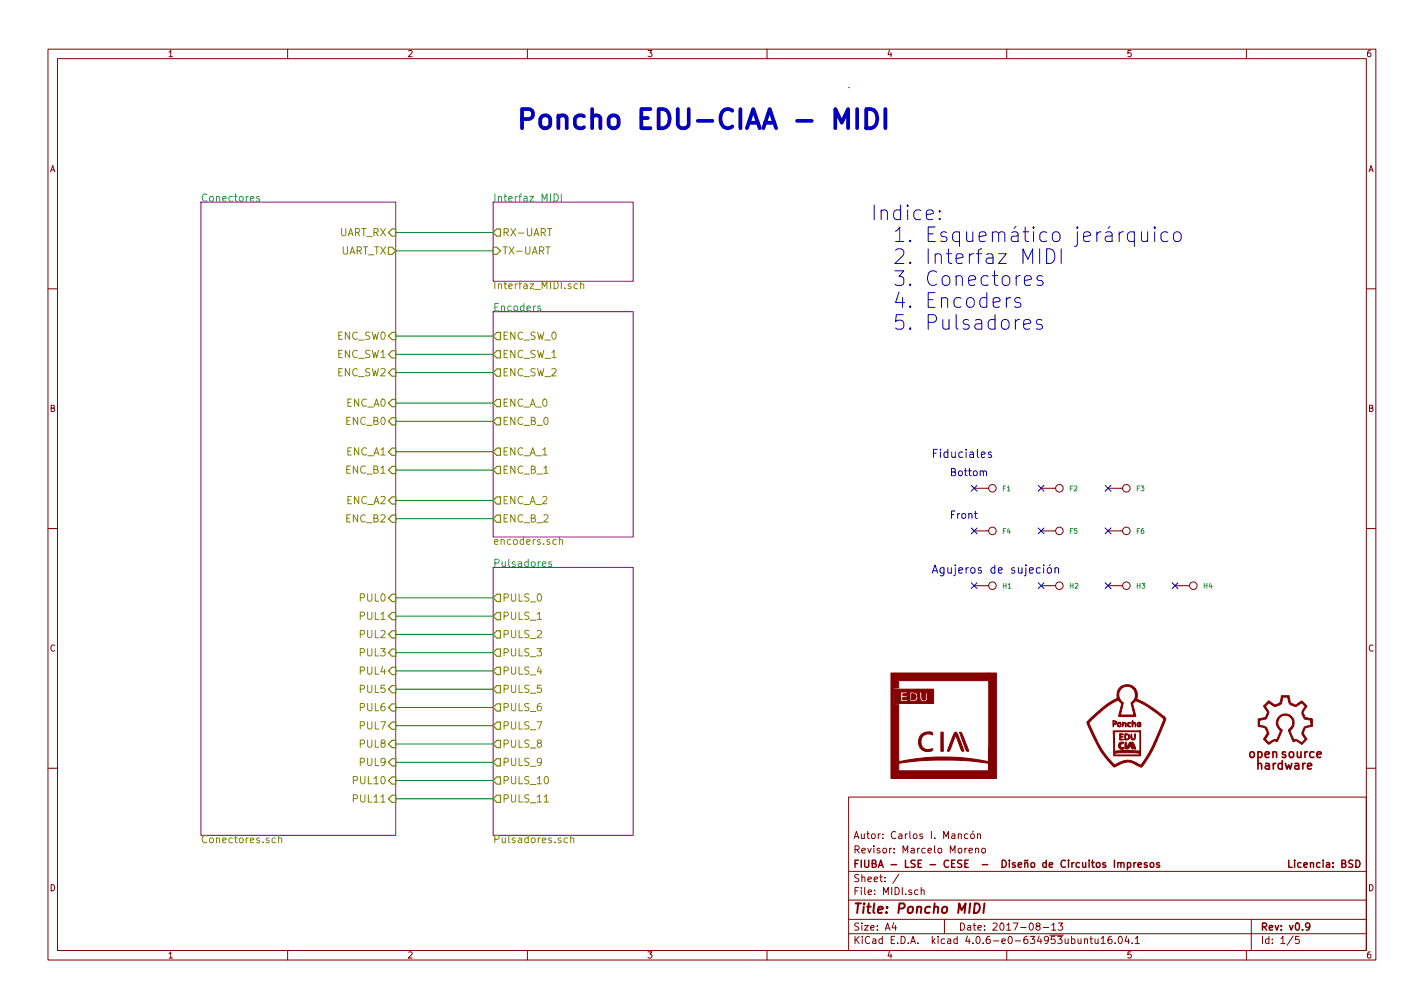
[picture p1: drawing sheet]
EESchema Schematic File Version 2
LIBS:MIDI
LIBS:MIDI-cache
EELAYER 25 0
EELAYER END
$Descr A4 11693 8268
encoding utf-8
Sheet 1 5
Title "Poncho MIDI"
Date "2017-08-13"
Rev "v0.9"
Comp "FIUBA - LSE - CESE  -  Diseño de Circuitos Impresos                       Licencia: BSD"
Comment1 "Revisor: Marcelo Moreno"
Comment2 "Autor: Carlos I. Mancón"
Comment3 ""
Comment4 ""
$EndDescr
$Sheet
S 4050 1650 1150 650 
U 591EC1B8
F0 "Interfaz MIDI" 60
F1 "Interfaz_MIDI.sch" 60
F2 "RX-UART" O L 4050 1900 60 
F3 "TX-UART" I L 4050 2050 60 
$EndSheet
$Sheet
S 1650 1650 1600 5200
U 591EC1F0
F0 "Conectores" 60
F1 "Conectores.sch" 60
F2 "PUL0" I R 3250 4900 60 
F3 "PUL1" I R 3250 5050 60 
F4 "PUL2" I R 3250 5200 60 
F5 "PUL3" I R 3250 5350 60 
F6 "PUL4" I R 3250 5500 60 
F7 "PUL5" I R 3250 5650 60 
F8 "PUL11" I R 3250 6550 60 
F9 "PUL10" I R 3250 6400 60 
F10 "PUL9" I R 3250 6250 60 
F11 "PUL8" I R 3250 6100 60 
F12 "PUL7" I R 3250 5950 60 
F13 "PUL6" I R 3250 5800 60 
F14 "UART_RX" I R 3250 1900 60 
F15 "UART_TX" O R 3250 2050 60 
F16 "ENC_SW2" I R 3250 3050 60 
F17 "ENC_SW1" I R 3250 2900 60 
F18 "ENC_SW0" I R 3250 2750 60 
F19 "ENC_A2" I R 3250 4100 60 
F20 "ENC_B2" I R 3250 4250 60 
F21 "ENC_A1" I R 3250 3700 60 
F22 "ENC_B1" I R 3250 3850 60 
F23 "ENC_A0" I R 3250 3300 60 
F24 "ENC_B0" I R 3250 3450 60 
$EndSheet
$Sheet
S 4050 2550 1150 1850
U 59216A74
F0 "Encoders" 60
F1 "encoders.sch" 60
F2 "ENC_SW_0" O L 4050 2750 60 
F3 "ENC_SW_1" O L 4050 2900 60 
F4 "ENC_SW_2" O L 4050 3050 60 
F5 "ENC_A_0" O L 4050 3300 60 
F6 "ENC_B_0" O L 4050 3450 60 
F7 "ENC_A_1" O L 4050 3700 60 
F8 "ENC_B_1" O L 4050 3850 60 
F9 "ENC_A_2" O L 4050 4100 60 
F10 "ENC_B_2" O L 4050 4250 60 
$EndSheet
$Sheet
S 4050 4650 1150 2200
U 591EC21E
F0 "Pulsadores" 60
F1 "Pulsadores.sch" 60
F2 "PULS_0" O L 4050 4900 60 
F3 "PULS_1" O L 4050 5050 60 
F4 "PULS_2" O L 4050 5200 60 
F5 "PULS_3" O L 4050 5350 60 
F6 "PULS_4" O L 4050 5500 60 
F7 "PULS_5" O L 4050 5650 60 
F8 "PULS_6" O L 4050 5800 60 
F9 "PULS_7" O L 4050 5950 60 
F10 "PULS_8" O L 4050 6100 60 
F11 "PULS_9" O L 4050 6250 60 
F12 "PULS_10" O L 4050 6400 60 
F13 "PULS_11" O L 4050 6550 60 
$EndSheet
$Comp
L CONN_1 H1
U 1 1
P 8150 4800
F 0 "H1" H 8230 4800 40  0000 L CNN
F 1 "CONN_1" H 8150 4855 30  0001 C CNN
F 2 "MIDI:Hole" H 8150 4800 60  0001 C CNN
F 3 "" H 8150 4800 60  0000 C CNN
F 4 "1000" H 8150 4800 60  0001 C CNN "kicost.v1:Manf#"
	1    8150 4800
	1    0    0    -1  
$EndComp
$Comp
L CONN_1 H2
U 1 1
P 8700 4800
F 0 "H2" H 8780 4800 40  0000 L CNN
F 1 "CONN_1" H 8700 4855 30  0001 C CNN
F 2 "MIDI:Hole" H 8700 4800 60  0001 C CNN
F 3 "" H 8700 4800 60  0000 C CNN
F 4 "1000" H 8700 4800 60  0001 C CNN "kicost.v1:Manf#"
	1    8700 4800
	1    0    0    -1  
$EndComp
$Comp
L CONN_1 H3
U 1 1
P 9250 4800
F 0 "H3" H 9330 4800 40  0000 L CNN
F 1 "CONN_1" H 9250 4855 30  0001 C CNN
F 2 "MIDI:Hole" H 9250 4800 60  0001 C CNN
F 3 "" H 9250 4800 60  0000 C CNN
F 4 "1000" H 9250 4800 60  0001 C CNN "kicost.v1:Manf#"
	1    9250 4800
	1    0    0    -1  
$EndComp
$Comp
L CONN_1 H4
U 1 1
P 9800 4800
F 0 "H4" H 9880 4800 40  0000 L CNN
F 1 "CONN_1" H 9800 4855 30  0001 C CNN
F 2 "MIDI:Hole" H 9800 4800 60  0001 C CNN
F 3 "" H 9800 4800 60  0000 C CNN
F 4 "1000" H 9800 4800 60  0001 C CNN "kicost.v1:Manf#"
	1    9800 4800
	1    0    0    -1  
$EndComp
$Comp
L CONN_1 F1
U 1 1
P 8150 4000
F 0 "F1" H 8230 4000 40  0000 L CNN
F 1 "CONN_1" H 8150 4055 30  0001 C CNN
F 2 "MIDI:Fiducial_1mm_BOT" H 8150 4000 60  0001 C CNN
F 3 "" H 8150 4000 60  0000 C CNN
F 4 "1000" H 8150 4000 60  0001 C CNN "kicost.v1:Manf#"
	1    8150 4000
	1    0    0    -1  
$EndComp
$Comp
L CONN_1 F2
U 1 1
P 8700 4000
F 0 "F2" H 8780 4000 40  0000 L CNN
F 1 "CONN_1" H 8700 4055 30  0001 C CNN
F 2 "MIDI:Fiducial_1mm_BOT" H 8700 4000 60  0001 C CNN
F 3 "" H 8700 4000 60  0000 C CNN
F 4 "1000" H 8700 4000 60  0001 C CNN "kicost.v1:Manf#"
	1    8700 4000
	1    0    0    -1  
$EndComp
$Comp
L CONN_1 F3
U 1 1
P 9250 4000
F 0 "F3" H 9330 4000 40  0000 L CNN
F 1 "CONN_1" H 9250 4055 30  0001 C CNN
F 2 "MIDI:Fiducial_1mm_BOT" H 9250 4000 60  0001 C CNN
F 3 "" H 9250 4000 60  0000 C CNN
F 4 "1000" H 9250 4000 60  0001 C CNN "kicost.v1:Manf#"
	1    9250 4000
	1    0    0    -1  
$EndComp
$Comp
L CONN_1 F4
U 1 1
P 8150 4350
F 0 "F4" H 8230 4350 40  0000 L CNN
F 1 "CONN_1" H 8150 4405 30  0001 C CNN
F 2 "MIDI:Fiducial_1mm_TOP" H 8150 4350 60  0001 C CNN
F 3 "" H 8150 4350 60  0000 C CNN
F 4 "1000" H 8150 4350 60  0001 C CNN "kicost.v1:Manf#"
	1    8150 4350
	1    0    0    -1  
$EndComp
$Comp
L CONN_1 F5
U 1 1
P 8700 4350
F 0 "F5" H 8780 4350 40  0000 L CNN
F 1 "CONN_1" H 8700 4405 30  0001 C CNN
F 2 "MIDI:Fiducial_1mm_TOP" H 8700 4350 60  0001 C CNN
F 3 "" H 8700 4350 60  0000 C CNN
F 4 "1000" H 8700 4350 60  0001 C CNN "kicost.v1:Manf#"
	1    8700 4350
	1    0    0    -1  
$EndComp
$Comp
L CONN_1 F6
U 1 1
P 9250 4350
F 0 "F6" H 9330 4350 40  0000 L CNN
F 1 "CONN_1" H 9250 4405 30  0001 C CNN
F 2 "MIDI:Fiducial_1mm_TOP" H 9250 4350 60  0001 C CNN
F 3 "" H 9250 4350 60  0000 C CNN
F 4 "1000" H 9250 4350 60  0001 C CNN "kicost.v1:Manf#"
	1    9250 4350
	1    0    0    -1  
$EndComp
$Comp
L Logo_Poncho G2
U 1 1
P 9250 5950
F 0 "G2" H 9200 5550 60  0001 C CNN
F 1 "Logo_Poncho" H 9450 5550 60  0001 C CNN
F 2 "MIDI:Logo_Poncho" H 9250 5950 60  0001 C CNN
F 3 "" H 9250 5950 60  0000 C CNN
F 4 "1000" H 9250 5950 60  0001 C CNN "kicost.v1:Manf#"
	1    9250 5950
	1    0    0    -1  
$EndComp
$Comp
L OSHWA G3
U 1 1
P 10550 6000
F 0 "G3" H 10520 6400 60  0001 C CNN
F 1 "OSHWA" H 10550 6303 60  0001 C CNN
F 2 "MIDI:OSHWA" H 10550 6000 60  0001 C CNN
F 3 "" H 10550 6000 60  0000 C CNN
F 4 "1000" H 10550 6000 60  0001 C CNN "kicost.v1:Manf#"
	1    10550 6000
	1    0    0    -1  
$EndComp
$Comp
L LOGO G1
U 1 1
P 7750 5950
F 0 "G1" H 7750 5547 60  0001 C CNN
F 1 "LOGO" H 7750 6353 60  0001 C CNN
F 2 "MIDI:LOGO" H 7750 5950 60  0001 C CNN
F 3 "" H 7750 5950 60  0000 C CNN
F 4 "1000" H 7750 5950 60  0001 C CNN "kicost.v1:Manf#"
	1    7750 5950
	1    0    0    -1  
$EndComp
Text Notes 7150 2700 0    120  ~ 0
Indice:\n  1. Esquemático jerárquico\n  2. Interfaz MIDI\n  3. Conectores\n  4. Encoders\n  5. Pulsadores
Text Notes 4250 1050 0    157  ~ 31
Poncho EDU-CIAA - MIDI
Text Notes 7650 3750 0    67   ~ 0
Fiduciales
Text Notes 7800 3900 0    60   ~ 0
Bottom
Text Notes 7800 4250 0    60   ~ 0
Front
Text Notes 7650 4700 0    67   ~ 0
Agujeros de sujeción
Wire Wire Line
	3250 1900 4050 1900
Wire Wire Line
	4050 2050 3250 2050
Wire Wire Line
	3250 2750 4050 2750
Wire Wire Line
	4050 2900 3250 2900
Wire Wire Line
	3250 3050 4050 3050
Wire Wire Line
	4050 3300 3250 3300
Wire Wire Line
	3250 3450 4050 3450
Wire Wire Line
	4050 3700 3250 3700
Wire Wire Line
	3250 3850 4050 3850
Wire Wire Line
	4050 4100 3250 4100
Wire Wire Line
	3250 4250 4050 4250
Wire Wire Line
	3250 4900 4050 4900
Wire Wire Line
	3250 5050 4050 5050
Wire Wire Line
	3250 5200 4050 5200
Wire Wire Line
	3250 5350 4050 5350
Wire Wire Line
	3250 5500 4050 5500
Wire Wire Line
	3250 5650 4050 5650
Wire Wire Line
	3250 5800 4050 5800
Wire Wire Line
	3250 5950 4050 5950
Wire Wire Line
	3250 6100 4050 6100
Wire Wire Line
	3250 6250 4050 6250
Wire Wire Line
	3250 6400 4050 6400
Wire Wire Line
	3250 6550 4050 6550
Wire Notes Line
	6970 710  6975 710 
NoConn ~ 8000 4000
NoConn ~ 8550 4000
NoConn ~ 9100 4000
NoConn ~ 8000 4350
NoConn ~ 8550 4350
NoConn ~ 9100 4350
NoConn ~ 8000 4800
NoConn ~ 8550 4800
NoConn ~ 9100 4800
NoConn ~ 9650 4800
$EndSCHEMATC
